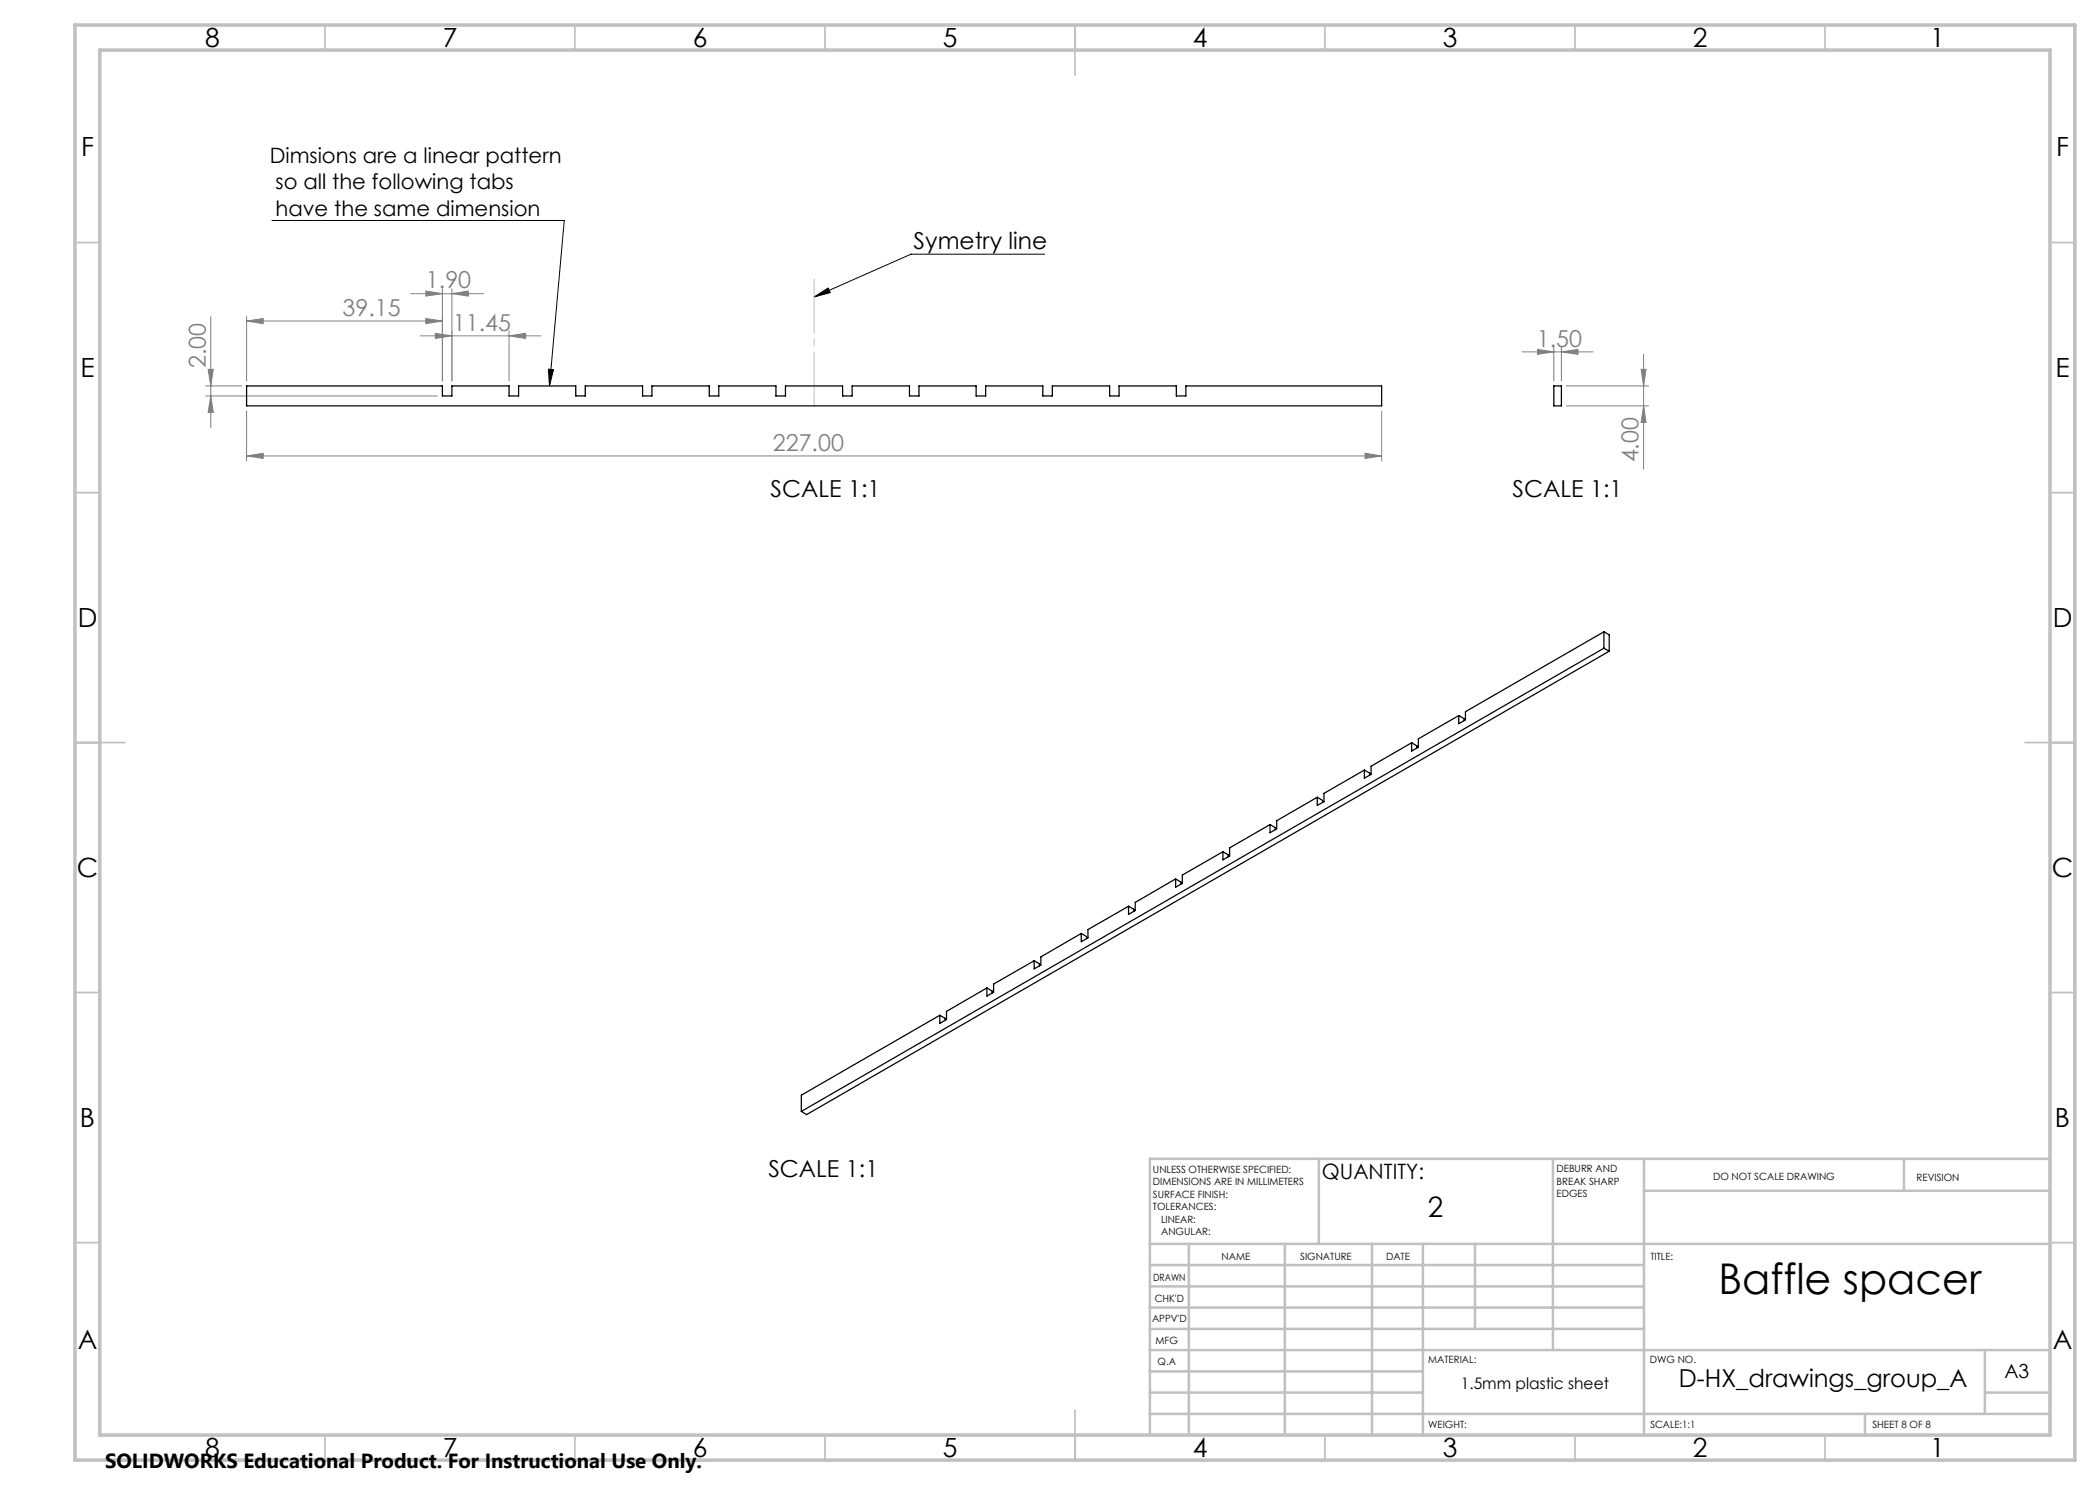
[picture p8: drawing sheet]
<svg xmlns="http://www.w3.org/2000/svg" width="420mm" height="297mm" viewBox="0 0 420 297" stroke-linecap="round" stroke-linejoin="round" font-family="sans-serif">
<path d="M54.4 44.1h58.5l-3 33.1M162.8 59.4l2.8-1.8 .5 .9zM208.9 50.8h-26.7l-19.4 8.6M109.7 73.8l1 .1-.8 3.3z" fill="none" stroke="#000" stroke-width=".2"/>
<g fill="none" stroke="#808080" stroke-width=".2">
<path d="M82.1 58.7h14.6M85.2 58.2l3.3 .5-3.3 .5zM88.5 57.7v18.5M90.4 58.7l3.3-.5v1zM90.4 57.7v18.5M41.1 77.2h7.2M41.1 79.2h46.4M41.6 73.9h1.1l-.5 3.3zM42.2 63.3v22.2M42.2 79.2l.5 3.3h-1.1zM49.3 64.2l3.3-.5v1zM49.3 63.2v13"/>
<path d="M49.3 64.2h39.2M84 67.2h24.2M85.2 63.7l3.3 .5-3.3 .5zM87.1 66.7l3.3 .5-3.3 .5zM101.8 67.2l3.3-.5v1zM101.8 66.2v10M304.4 70.4h14.2M307.5 69.9l3.3 .5-3.3 .5zM310.8 69.4v6.8M312.3 70.4l3.3-.5v1zM312.3 69.4v6.8M313.3 77.2h16.4"/>
<path d="M328.2 73.9h1l-.5 3.3zM328.7 70.8v23M49.3 91.2l3.3-.5v1zM49.3 82.2v10M49.3 91.2h227M273 90.7l3.3 .5-3.3 .5zM276.3 82.2v10M313.3 81.2h16.4M328.7 81.2l.5 3.3h-1z"/>
</g>
<path d="M162.8 81.2v-25.4" fill="none" stroke="#c0c0c0" stroke-width=".2" stroke-dasharray="15.2 1.3 1.3 1.3" stroke-dashoffset="4.5"/>
<g fill="none" stroke="#c0c0c0" stroke-width=".35">
<path d="M65 5v5M115 5v5M165 5v5M215 5v10M265 5v5M315 5v5M365 5v5M15 48.5h5M410 48.5h5M15 98.5h5M410 98.5h5M15 148.5h10"/>
<path d="M405 148.5h10M15 198.5h5M410 198.5h5M15 248.5h5M410 248.5h5M65 287v5M115 287v5M165 287v5M215 282v10M265 287v5M315 287v5M365 287v5"/>
</g>
<g fill="none" stroke="#c0c0c0" stroke-width=".5">
<path d="M263.8 231.8v17M310.6 231.8v38.2M328.8 231.8v55.2M328.8 238.2h81.2M380.8 231.8v6.4M410 231.8h-180v55.2M230 248.8h180M230 257.3h98.8M230 253h98.8M237.8 248.8v38.2M257 248.8v38.2M274.4 248.8v38.2"/>
<path d="M284.6 248.8v38.2M295 248.8v17M230 265.8h98.8M230 261.5h98.8M230 278.5h54.6M230 274.3h54.6M230 270h180M397 278.5h13M397 270v12.8M230 282.8h180M373 282.8v4.2"/>
</g>
<path d="M15 5h400v287h-400zM20 10h390v277h-390z" fill="none" stroke="#c0c0c0" stroke-width=".7"/>
<path d="M162.8 59.4l2.8-1.8 .5 .9zM109.7 73.8l1 .1-.8 3.3z" fill="#000"/>
<g fill="#808080">
<path d="M85.2 58.2l3.3 .5-3.3 .5zM90.4 58.7l3.3-.5v1zM49.3 64.2l3.3-.5v1zM85.2 63.7l3.3 .5-3.3 .5zM307.5 69.9l3.3 .5-3.3 .5zM312.3 70.4l3.3-.5v1z"/>
<path d="M49.3 91.2l3.3-.5v1zM273 90.7l3.3 .5-3.3 .5z"/>
<path d="M41.6 73.9h1.1l-.5 3.3zM42.2 79.2l.5 3.3h-1.1zM328.2 73.9h1l-.5 3.3zM328.7 81.2l.5 3.3h-1z"/>
<path d="M87.1 66.7l3.3 .5-3.3 .5zM101.8 67.2l3.3-.5v1z"/>
</g>
<g fill="none" stroke="#000" stroke-width=".25">
<path d="M49.3 77.2h39.2v2h1.9v-2h11.4v2h1.9v-2h11.4v2h2v-2h11.4v2h1.9v-2h11.5v2h1.9v-2h11.4v2h1.9v-2h11.4v2h1.9v-2h11.5v2h1.9v-2h11.4v2h1.9v-2h11.5v2h1.9v-2h11.4v2h1.9v-2h11.5v2h1.9v-2h39.1v4h-227zM310.8 77.2h1.5v4h-1.5zM320.8 126.4l-27.7 15.9v1.7l-1.4 .7v-1.6M320.8 126.4v3.2M320.8 129.6l-160.5 92.7M320.8 129.6l1 .6M320.8 126.4l1 .6v3.2M321.8 130.2l-160.5 92.7-1-.6M263.5 159.5l-8.2 4.6v1.7l-1.3 .7v-1.6M263.5 159.5l1 .6v.4M272.9 154l-8.1 4.7v1.6l-1.3 .8v-1.6M272.9 154l1 .6v.4"/>
<path d="M282.3 148.6l-8.1 4.6v1.7l-1.3 .7v-1.6M282.3 148.6l1.1 .6v.4M291.7 143.1l-8 4.7v1.6l-1.4 .8v-1.6M291.7 143.1l1.1 .6v.4M235.1 175.8l-8.1 4.7v1.6l-1.3 .8v-1.6M235.1 175.8l1.1 .6v.4M244.6 170.4l-8.1 4.6v1.7l-1.4 .7v-1.6M244.6 170.4l1 .6v.4M254 164.9l-8.1 4.7v1.6l-1.3 .8v-1.6M254 164.9l1.1 .6v.4M197.4 197.6l-8.1 4.7v1.6l-1.3 .8v-1.6M197.4 197.6l1 .6v.4"/>
<path d="M206.8 192.2l-8.1 4.6v1.6l-1.3 .8v-1.6M206.8 192.2l1.1 .6v.4M216.3 186.7l-8.1 4.7v1.6l-1.4 .8v-1.6M216.3 186.7l1 .6v.4M225.7 181.3l-8.1 4.6v1.7l-1.3 .7v-1.6M225.7 181.3l1.1 .6v.4M188 203.1l-27.7 15.9v3.3M188 203.1l1 .6v.4"/>
</g>
<text font-size="8.5" x="343.7" y="258.8">Baffle spacer</text>
<text font-size="5.6" x="285.5" y="243.3">2</text>
<g font-size="5.3">
<text x="41" y="9.5">8</text>
<text x="88.5" y="9.5">7</text>
<text x="138.5" y="9.5">6</text>
<text x="188.5" y="9.5">5</text>
<text x="238.5" y="9.5">4</text>
<text x="288.5" y="9.5">3</text>
<text x="338.5" y="9.5">2</text>
<text x="386" y="9.5">1</text>
<text x="16.2" y="31.3">F</text>
<text x="411.2" y="31.3">F</text>
<text x="16.1" y="75.5">E</text>
<text x="411.1" y="75.5">E</text>
<text x="15.5" y="125.5">D</text>
<text x="410.5" y="125.5">D</text>
<text x="15.4" y="175.5">C</text>
<text x="410.4" y="175.5">C</text>
<text x="16" y="225.5">B</text>
<text x="411" y="225.5">B</text>
<text x="15.5" y="269.8">A</text>
<text x="410.5" y="269.8">A</text>
<text x="41" y="291.5">8</text>
<text x="88.5" y="291.5">7</text>
<text x="138.5" y="291.5">6</text>
<text x="188.5" y="291.5">5</text>
<text x="238.5" y="291.5">4</text>
<text x="288.5" y="291.5">3</text>
<text x="338.5" y="291.5">2</text>
<text x="386" y="291.5">1</text>
</g>
<text font-size="4.9" x="335.8" y="277.3">D-HX_drawings_group_A</text>
<g font-size="4.7">
<text x="182.7" y="49.8">Symetry line</text>
<text x="154.1" y="99.4">SCALE 1:1</text>
<text x="302.5" y="99.4">SCALE 1:1</text>
<text x="153.7" y="235.4">SCALE 1:1</text>
</g>
<g font-size="4.7" fill="#808080">
<text x="85.2" y="57.7">1.90</text>
<text x="68.5" y="63.2">39.15</text>
<text x="90.6" y="66.1">11.45</text>
<text x="307.4" y="69.3">1.50</text>
<text x="41.1" y="73.6" transform="rotate(-90 41.1 73.6)">2.00</text>
<text x="154.6" y="90.1">227.00</text>
<text x="327.7" y="92.5" transform="rotate(-90 327.7 92.5)">4.00</text>
</g>
<g font-size="4.2">
<text x="53.9" y="32.6">Dimsions are a linear pattern</text>
<text x="55.1" y="37.9">so all the following tabs</text>
<text x="55.1" y="43.1">have the same dimension</text>
<text x="264.4" y="235.8">QUANTITY:</text>
</g>
<text font-size="4.1" x="21" y="293.7">SOLIDWORKS Educational Product. For Instructional Use Only.</text>
<text font-size="3.9" x="400.9" y="275.5">A3</text>
<text font-size="3.2" x="292.2" y="277.9">1.5mm plastic sheet</text>
<g font-size="2">
<text x="230.6" y="234.6">UNLESS OTHERWISE SPECIFIED:</text>
<text x="230.6" y="237.1">DIMENSIONS ARE IN MILLIMETERS</text>
<text x="230.6" y="239.6">SURFACE FINISH:</text>
<text x="311.3" y="234.5">DEBURR AND</text>
<text x="311.3" y="237">BREAK SHARP</text>
<text x="311.3" y="239.5">EDGES</text>
<text x="342.6" y="236">DO NOT SCALE DRAWING</text>
<text x="383.3" y="236.2">REVISION</text>
<text x="230.6" y="242.1">TOLERANCES:</text>
<text x="232.2" y="244.6">LINEAR:</text>
<text x="232.2" y="247.1">ANGULAR:</text>
<text x="244.3" y="252">NAME</text>
<text x="260" y="251.9">SIGNATURE</text>
<text x="277.2" y="251.9">DATE</text>
<text x="330.1" y="251.9">TITLE:</text>
<text x="230.6" y="256.1">DRAWN</text>
<text x="230.9" y="260.3">CHK'D</text>
<text x="230.4" y="264.4">APPV'D</text>
<text x="231.1" y="268.8">MFG</text>
<text x="231.5" y="273">Q.A</text>
<text x="285.6" y="272.5">MATERIAL:</text>
<text x="330" y="272.5">DWG NO.</text>
<text x="285.6" y="285.5">WEIGHT:</text>
<text x="330.1" y="285.6">SCALE:1:1</text>
<text x="374.5" y="285.6">SHEET 8 OF 8</text>
</g>
</svg>
